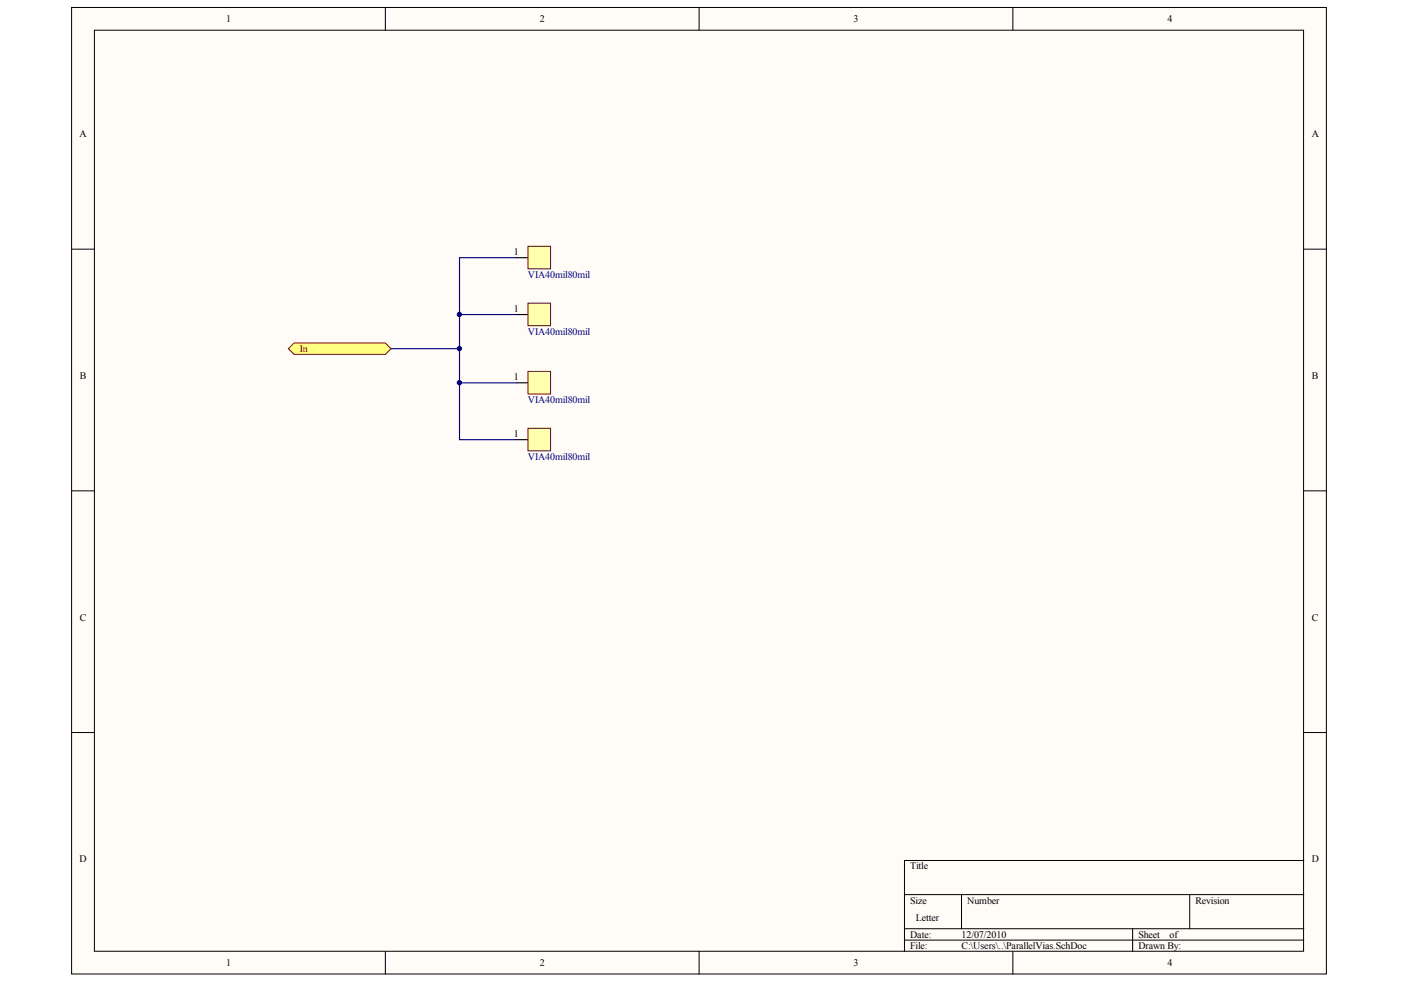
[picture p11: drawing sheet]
<svg xmlns="http://www.w3.org/2000/svg" width="287mm" height="202mm" viewBox="0 0 287 202" stroke-linecap="round" stroke-linejoin="round" font-family="sans-serif">
<g fill="#fffcf8" stroke="#000" stroke-width=".2">
<path d="M14.7 1.5h256.8v198h-256.8z"/>
<path d="M19.3 6.2h247.6v188.6h-247.6z"/>
</g>
<g fill="none" stroke="#000" stroke-width=".2">
<path d="M78.9 1.5v4.7M143.1 1.5v4.7M207.3 1.5v4.7M14.7 51h4.6M266.9 51h4.7M14.7 100.5h4.6M266.9 100.5h4.7M14.7 150h4.6M266.9 150h4.7M266.9 176.2h-81.7v18.7M78.9 194.9v4.6M143.1 194.9v4.6"/>
<path d="M185.2 183.2h81.7M185.2 190.2h81.7M185.2 192.5h81.7M196.8 183.2v7M207.3 194.9v4.6M231.9 190.2v4.7M243.6 183.2v7"/>
</g>
<path d="M105.7 52.8h2.4" fill="none" stroke="#000" stroke-width=".23"/>
<path d="M108.1 50.4h4.6v4.7h-4.6z" fill="#ffffb0" stroke="#800000" stroke-width=".2"/>
<path d="M105.7 64.4h2.4" fill="none" stroke="#000" stroke-width=".23"/>
<path d="M108.1 62.1h4.6v4.6h-4.6z" fill="#ffffb0" stroke="#800000" stroke-width=".2"/>
<path d="M105.7 78.4h2.4" fill="none" stroke="#000" stroke-width=".23"/>
<path d="M108.1 76.1h4.6v4.6h-4.6z" fill="#ffffb0" stroke="#800000" stroke-width=".2"/>
<path d="M105.7 90h2.4" fill="none" stroke="#000" stroke-width=".23"/>
<path d="M108.1 87.7h4.6v4.6h-4.6z" fill="#ffffb0" stroke="#800000" stroke-width=".2"/>
<path d="M59 71.4l1.2-1.2h18.7l1.2 1.2-1.2 1.2h-18.7z" fill-rule="evenodd" fill="#ffff80" stroke="#800000" stroke-width=".2"/>
<path d="M105.7 52.8h-11.6v11.6M94.1 71.4v7h11.6M94.1 78.4v11.6h11.6M105.7 64.4h-11.6v7h-14" fill="none" stroke="#000080" stroke-width=".23"/>
<g fill="#000080" stroke="#000080" stroke-width=".2">
<circle cx="94" cy="78.4" r=".44"/>
<circle cx="94" cy="71.4" r=".44"/>
<circle cx="94" cy="64.4" r=".44"/>
</g>
<g font-size="2">
<text x="46.3" y="4.5">1</text>
<text x="110.5" y="4.5">2</text>
<text x="174.7" y="4.5">3</text>
<text x="239" y="4.5">4</text>
<text x="16.3" y="28.1">A</text>
<text x="268.5" y="28.1">A</text>
<text x="105.2" y="52.3">1</text>
<text x="105.2" y="63.9">1</text>
<text x="16.3" y="77.6">B</text>
<text x="105.2" y="77.9">1</text>
<text x="268.6" y="77.6">B</text>
<text x="105.2" y="89.5">1</text>
<text x="16.3" y="127.1">C</text>
<text x="268.6" y="127.1">C</text>
<text x="16.3" y="176.6">D</text>
<text x="186.3" y="178.1">Title</text>
<text x="268.5" y="176.6">D</text>
<text x="186.3" y="185">Size</text>
<text x="198" y="185">Number</text>
<text x="244.7" y="185">Revision</text>
<text x="187.5" y="188.5">Letter</text>
<text x="46.3" y="197.9">1</text>
<text x="110.5" y="197.9">2</text>
<text x="174.7" y="197.9">3</text>
<text x="186.3" y="192">Date:</text>
<text x="186.3" y="194.4">File:</text>
<text x="196.8" y="192">12/07/2010</text>
<text x="196.8" y="194.4">C:\Users\..\ParallelVias.SchDoc</text>
<text x="233" y="192">Sheet</text>
<text x="233" y="194.4">Drawn By:</text>
<text x="239" y="197.9">4</text>
<text x="239.4" y="192">of</text>
</g>
<g font-size="2" fill="#000080">
<text x="108.1" y="56.9">VIA40mil80mil</text>
<text x="108.1" y="68.6">VIA40mil80mil</text>
<text x="108.1" y="82.6">VIA40mil80mil</text>
<text x="108.1" y="94.2">VIA40mil80mil</text>
</g>
<text font-size="2" fill="#800000" x="61.4" y="72.1">In</text>
</svg>
